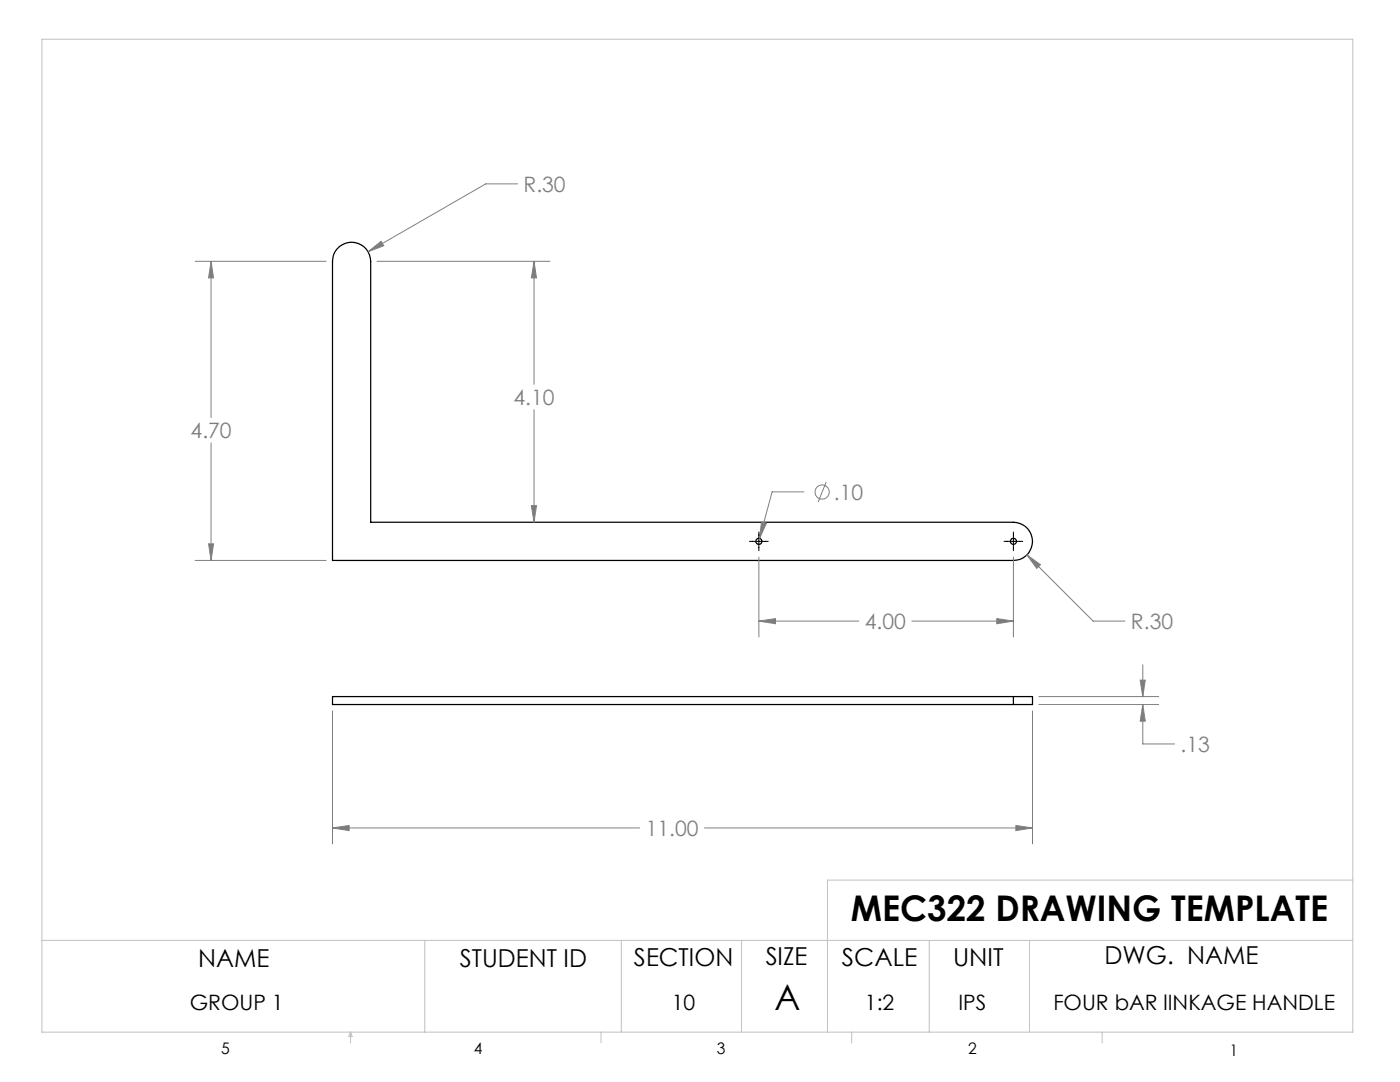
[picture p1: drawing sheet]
<svg xmlns="http://www.w3.org/2000/svg" width="279mm" height="216mm" viewBox="0 0 279 216" stroke-linecap="round" stroke-linejoin="round" font-family="sans-serif">
<g fill="none" stroke="#000" stroke-width=".25">
<path d="M67.2 49.7a3.8 3.8 0 0 1 4.3-1.1 3.8 3.8 0 0 1 2.5 3.5v52.1h128.2a3.8 3.8 0 0 1 3.9 3.8 3.8 3.8 0 0 1-3.9 3.8h-135.8v-59.7a3.5 3.5 0 0 1 .8-2.4zM202.2 139h3.9v1.6h-3.9M202.2 139h-135.8v1.6h135.8M202.2 139v1.6"/>
<circle cx="151.4" cy="108" r=".6"/>
<circle cx="202.2" cy="108" r=".6"/>
</g>
<g fill="none" stroke="#808080" stroke-width=".2">
<path d="M103.3 36.7h-6.4l-23.5 13.5M38.9 52.1h26.2M42.1 52.1l.5 3.4h-1zM42.1 52.1v31.2M73.4 50.2l2.7-2 .5 .8zM75.2 52.1h34.5M106.6 52.1l.5 3.4h-1.1zM106.6 52.1v24.6M42.1 88.4v23.4M106.6 81.7v22.5M160.4 98.1h-6.3l-2.5 9.3M164.9 96.2l-1.6 4"/>
<path d="M38.9 111.8h26.2M41.6 108.5h1l-.5 3.3zM106 100.9h1.1l-.5 3.3zM151.4 111.2v15.9M152 104.1l1 .3-1.4 3zM202.2 111.2v15.9M204.9 110.7l2.7 2-.7 .7zM204.9 110.7l13.3 13.2h6.3M151.4 123.9l3.4-.5v1.1zM151.4 123.9h20M182 123.9h20.2M198.9 123.4l3.3 .5-3.3 .6z"/>
<path d="M207.3 139h23.9M227.5 135.7h1.1l-.5 3.3zM228.1 132.6v6.4M66.4 141.9v26.5M206.1 141.9v26.5M207.3 140.6h23.9M228.1 140.6l.5 3.3h-1.1zM228.1 140.6v7.8h6.3M66.4 165.2l3.3-.5v1zM66.4 165.2h61.3M140.6 165.2h65.5M202.7 164.7l3.4 .5-3.4 .5z"/>
<circle cx="164.1" cy="98.2" r="1.41"/>
</g>
<path d="M149.6 108h3.7M151.4 106.2v3.7M200.4 108h3.7M202.2 106.2v3.7" fill="none" stroke="#000" stroke-width=".2"/>
<g fill="none" stroke="#c0c0c0" stroke-width=".2">
<path d="M8.4 7.8h261.6v198.2h-261.6zM270 175.6h-104.9v30.4M8.4 187.6h261.6M84.8 187.6v18.4M124 187.6v18.4M148 187.6v18.4M185.5 187.6v18.4M205.5 187.6v18.4M70 206v2.1M70 206l.3 .8h-.7zM119.9 206v2.1M170 206v2.1"/>
<path d="M220 206v2.1"/>
</g>
<path d="M152 104.1l-.4 3.3 1.4-3zM204.9 110.7l2 2.7 .7-.7zM151.4 123.9l3.4-.5v1.1zM198.9 123.4l3.3 .5-3.3 .6zM73.4 50.2l3.2-1.2-.5-.8zM106 100.9h1.1l-.5 3.3zM106.6 52.1l.5 3.4h-1.1zM42.1 52.1l.5 3.4h-1zM41.6 108.5h1l-.5 3.3zM66.4 165.2l3.3-.5v1zM202.7 164.7l3.4 .5-3.4 .5zM228.1 140.6l.5 3.3h-1.1zM227.5 135.7h1.1l-.5 3.3z" fill="#808080"/>
<g font-size="7.1">
<text x="169.8" y="183.8">MEC322 DRAWING TEMPLATE</text>
<text x="154.6" y="201.6">A</text>
</g>
<g font-size="4.9">
<text x="39.6" y="193">NAME</text>
<text x="91.8" y="193">STUDENT ID</text>
<text x="126.5" y="192.7">SECTION</text>
<text x="152.8" y="192.6">SIZE</text>
<text x="168" y="192.8">SCALE</text>
<text x="190.2" y="192.7">UNIT</text>
<text x="220.4" y="192.4">DWG. NAME</text>
</g>
<g font-size="4.2" fill="#808080">
<text x="104.5" y="38.3">R.30</text>
<text x="102.5" y="80.8">4.10</text>
<text x="38" y="87.4">4.70</text>
<text x="166.4" y="99.7">.10</text>
<text x="172.6" y="125.5">4.00</text>
<text x="225.7" y="125.5">R.30</text>
<text x="235.6" y="150">.13</text>
<text x="128.9" y="166.8">11.00</text>
</g>
<g font-size="4.2">
<text x="37.9" y="201.6">GROUP 1</text>
<text x="134.1" y="201.6">10</text>
<text x="172.6" y="201.6">1:2</text>
<text x="191.3" y="201.6">IPS</text>
<text x="210.2" y="201.6">FOUR bAR lINKAGE HANDLE</text>
</g>
<g font-size="3.2">
<text x="44.2" y="210.4">5</text>
<text x="94.6" y="210.3">4</text>
<text x="143.1" y="210.4">3</text>
<text x="193.2" y="210.3">2</text>
<text x="245.4" y="210.6">1</text>
</g>
</svg>
